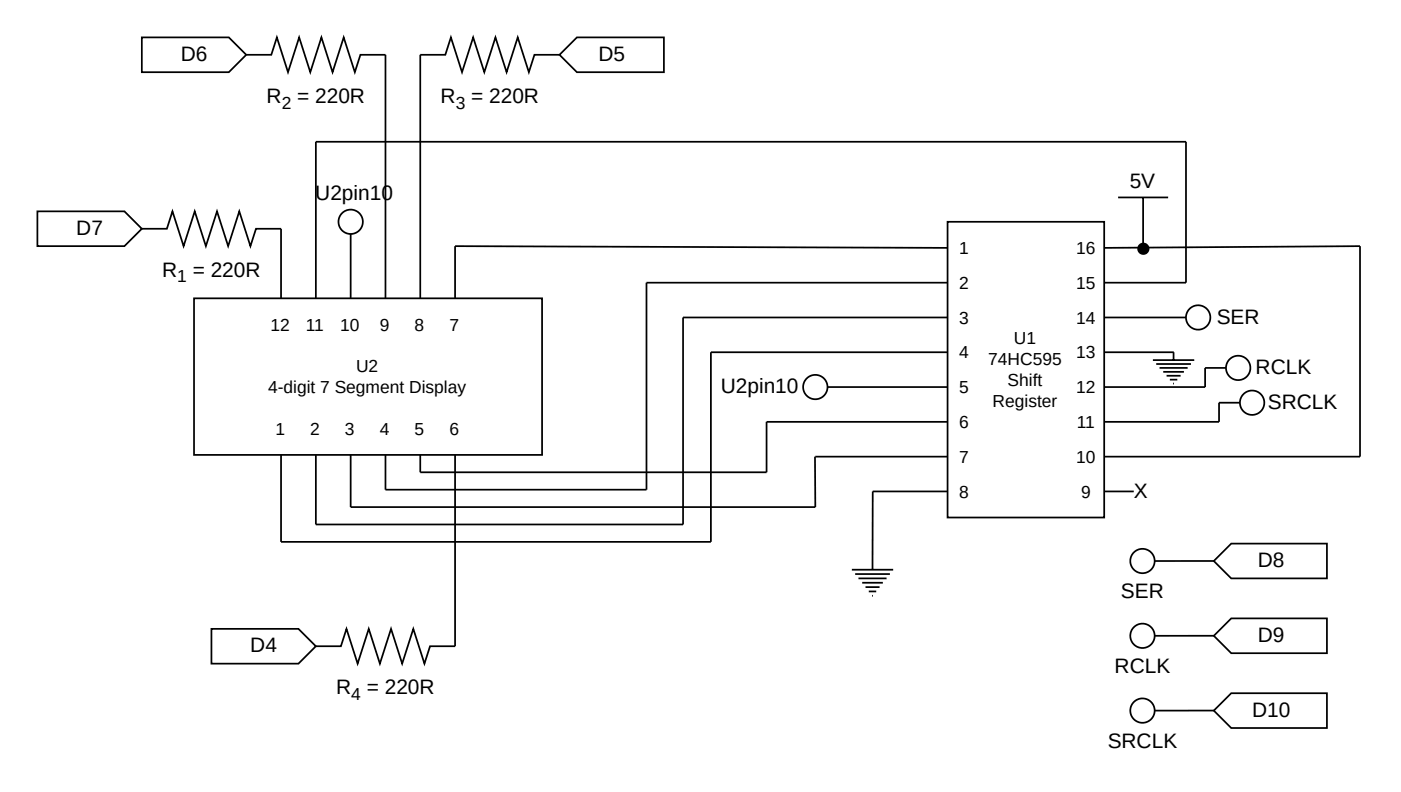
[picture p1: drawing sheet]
<svg xmlns="http://www.w3.org/2000/svg" width="199mm" height="113mm" viewBox="0 0 199 113" stroke-linecap="round" stroke-linejoin="round" font-family="sans-serif">
<path d="M20.1 32.5h3.6l.8-2.5 1.6 5 1.6-5 1.5 5 1.6-5 1.6 5 1.6-5 1.6 5 .8-2.5h3.5M27.6 42.4h49.4v22.2h-49.4z" fill="none" stroke="#000" stroke-width=".25"/>
<path d="M5.3 30h12.4l2.4 2.5-2.4 2.5h-12.4z" fill="#fff"/>
<path d="M5.3 30h12.4l2.4 2.5-2.4 2.5h-12.4zM39.9 32.5v9.9" fill="none" stroke="#000" stroke-width=".25"/>
<path d="M134.6 31.5h22.2v42h-22.2z" fill="#fff"/>
<path d="M35 7.8h3.5l.8-2.5 1.6 5 1.6-5 1.6 5 1.5-5 1.6 5 1.6-5 1.6 5 .8-2.5h3.5M134.6 31.5h22.2v42h-22.2z" fill="none" stroke="#000" stroke-width=".25"/>
<path d="M20.1 5.3h12.4l2.5 2.5-2.5 2.5h-12.4z" fill="#fff"/>
<path d="M20.1 5.3h12.4l2.5 2.5-2.5 2.5h-12.4zM54.7 7.8v34.6M79.5 7.8h-3.6l-.8 2.5-1.6-5-1.6 5-1.5-5-1.6 5-1.6-5-1.6 5-1.6-5-.8 2.5h-3.5v34.6M134.6 35.2l-70-.2v7.4" fill="none" stroke="#000" stroke-width=".25"/>
<path d="M81.9 5.3h12.4v5h-12.4l-2.4-2.5z" fill="#fff"/>
<path d="M81.9 5.3h12.4v5h-12.4l-2.4-2.5zM168.4 20.1h-123.5v22.3M44.9 91.8h3.5l.8-2.5 1.6 5 1.6-5 1.6 5 1.5-5 1.6 5 1.6-5 1.6 5 .8-2.5h3.5" fill="none" stroke="#000" stroke-width=".25"/>
<path d="M30 89.3h12.4l2.5 2.5-2.5 2.5h-12.4z" fill="#fff"/>
<path d="M64.6 64.6v27.2M134.6 69.8h-10.7v11.1M30 89.3h12.4l2.5 2.5-2.5 2.5h-12.4zM121 80.9h5.8M121.4 81.6h5M121.9 82.2h4M122.4 82.8h3M122.9 83.4h2M123.4 84h1M123.9 84.6h.1" fill="none" stroke="#000" stroke-width=".25"/>
<circle cx="49.8" cy="31.5" r="1.73" fill="#fff"/>
<g fill="none" stroke="#000" stroke-width=".25">
<path d="M49.8 33.2v9.2M117.5 55h17.1M156.8 40.2h11.6"/>
<circle cx="49.8" cy="31.5" r="1.73"/>
</g>
<circle cx="115.8" cy="55" r="1.73" fill="#fff"/>
<g fill="none" stroke="#000" stroke-width=".25">
<path d="M156.8 35.2l36.3-.2v29.9h-36.3M158.8 28.1h7.1M162.3 28.1v7.1M168.4 20.1v20.1M134.6 59.9h-25.7v7.2h-49.2v-2.5M134.6 50h-33.6v27h-61.1v-12.4M44.9 64.6v9.9M49.8 64.6v7.4M54.7 64.6v5h37.1M115.7 64.9l.1 7.1M115.8 64.9h18.8"/>
<circle cx="115.8" cy="55" r="1.73"/>
</g>
<circle cx="162.4" cy="35.3" r=".87" fill="#000"/>
<circle cx="170.2" cy="45.1" r="1.73" fill="#fff"/>
<g fill="none" stroke="#000" stroke-width=".25">
<path d="M156.8 45.1h11.6M174.1 52.3h-3v2.7h-14.3"/>
<circle cx="170.2" cy="45.1" r="1.73"/>
</g>
<circle cx="175.8" cy="52.3" r="1.73" fill="#fff"/>
<g fill="none" stroke="#000" stroke-width=".25">
<path d="M156.8 50h9.9M163.7 51.2h5.9M164.2 51.7h4.9M164.7 52.3h4M165.2 52.8h2.9M165.7 53.4h2M166.1 53.9h1.1M166.6 54.5h.1M166.7 50v1.2M173.1 57.2v2.7h-16.3"/>
<circle cx="175.8" cy="52.3" r="1.73"/>
</g>
<circle cx="177.8" cy="57.2" r="1.73" fill="#fff"/>
<g fill="none" stroke="#000" stroke-width=".25">
<path d="M134.6 45.1h-37.6v29.4h-52.1M134.6 40.2h-42.8v29.4M173.1 57.2h3M49.8 72h66M156.8 69.8h4.2"/>
<circle cx="177.8" cy="57.2" r="1.73"/>
</g>
<circle cx="162.3" cy="79.7" r="1.73" fill="#fff"/>
<g fill="none" stroke="#000" stroke-width=".25">
<path d="M172.6 79.7h-8.6"/>
<circle cx="162.3" cy="79.7" r="1.73"/>
</g>
<path d="M172.4 79.7l2.5-2.5h13.5v5h-13.5z" fill="#fff"/>
<path d="M172.4 79.7l2.5-2.5h13.5v5h-13.5z" fill="none" stroke="#000" stroke-width=".25"/>
<circle cx="162.3" cy="90.3" r="1.73" fill="#fff"/>
<g fill="none" stroke="#000" stroke-width=".25">
<path d="M172.6 90.3h-8.6"/>
<circle cx="162.3" cy="90.3" r="1.73"/>
</g>
<path d="M172.4 90.3l2.5-2.4h13.5v4.9h-13.5z" fill="#fff"/>
<path d="M172.4 90.3l2.5-2.4h13.5v4.9h-13.5z" fill="none" stroke="#000" stroke-width=".25"/>
<circle cx="162.3" cy="101" r="1.73" fill="#fff"/>
<g fill="none" stroke="#000" stroke-width=".25">
<path d="M172.6 101h-8.6"/>
<circle cx="162.3" cy="101" r="1.73"/>
</g>
<path d="M172.4 101l2.5-2.5h13.5v4.9h-13.5z" fill="#fff"/>
<path d="M172.4 101l2.5-2.5h13.5v4.9h-13.5z" fill="none" stroke="#000" stroke-width=".25"/>
<g font-size="3">
<text x="25.7" y="8.7">D6</text>
<text x="85" y="8.7">D5</text>
<text x="37.9" y="14.6">R</text>
<text x="42.2" y="14.6">= 220R</text>
<text x="62.6" y="14.6">R</text>
<text x="66.9" y="14.6">= 220R</text>
<text x="44.8" y="28.4">U2pin10</text>
<text x="160.4" y="26.7">5V</text>
<text x="10.8" y="33.4">D7</text>
<text x="23" y="39.3">R</text>
<text x="27.4" y="39.3">= 220R</text>
<text x="172.8" y="46">SER</text>
<text x="178.3" y="53.1">RCLK</text>
<text x="102.4" y="55.9">U2pin10</text>
<text x="180" y="58.1">SRCLK</text>
<text x="161" y="70.7">X</text>
<text x="178.6" y="80.6">D8</text>
<text x="159.2" y="85">SER</text>
<text x="35.5" y="92.7">D4</text>
<text x="158.3" y="95.6">RCLK</text>
<text x="178.6" y="91.2">D9</text>
<text x="47.7" y="98.6">R</text>
<text x="52.1" y="98.6">= 220R</text>
<text x="177.8" y="101.8">D10</text>
<text x="157.3" y="106.3">SRCLK</text>
</g>
<g font-size="2.5">
<text x="40" y="15.4">2</text>
<text x="64.7" y="15.4">3</text>
<text x="25.2" y="40.1">1</text>
<text x="136.2" y="36.1">1</text>
<text x="136.2" y="41">2</text>
<text x="152.8" y="36.1">16</text>
<text x="152.8" y="41">15</text>
<text x="38.4" y="47">12</text>
<text x="43.4" y="47">11</text>
<text x="48.3" y="47">10</text>
<text x="53.9" y="47">9</text>
<text x="58.9" y="47">8</text>
<text x="63.8" y="47">7</text>
<text x="136.2" y="46">3</text>
<text x="152.8" y="46">14</text>
<text x="50.6" y="52.9">U2</text>
<text x="136.2" y="50.9">4</text>
<text x="140.3" y="51.9">74HC595</text>
<text x="144" y="48.9">U1</text>
<text x="152.8" y="50.9">13</text>
<text x="38.1" y="55.9">4-digit 7 Segment Display</text>
<text x="136.2" y="55.9">5</text>
<text x="141" y="57.8">Register</text>
<text x="143.1" y="54.9">Shift</text>
<text x="152.8" y="55.9">12</text>
<text x="39.1" y="61.8">1</text>
<text x="44" y="61.8">2</text>
<text x="49" y="61.8">3</text>
<text x="53.9" y="61.8">4</text>
<text x="58.9" y="61.8">5</text>
<text x="63.8" y="61.8">6</text>
<text x="136.2" y="60.8">6</text>
<text x="136.2" y="65.7">7</text>
<text x="152.8" y="65.7">10</text>
<text x="152.9" y="60.8">11</text>
<text x="136.2" y="70.7">8</text>
<text x="153.5" y="70.7">9</text>
<text x="49.9" y="99.4">4</text>
</g>
</svg>
